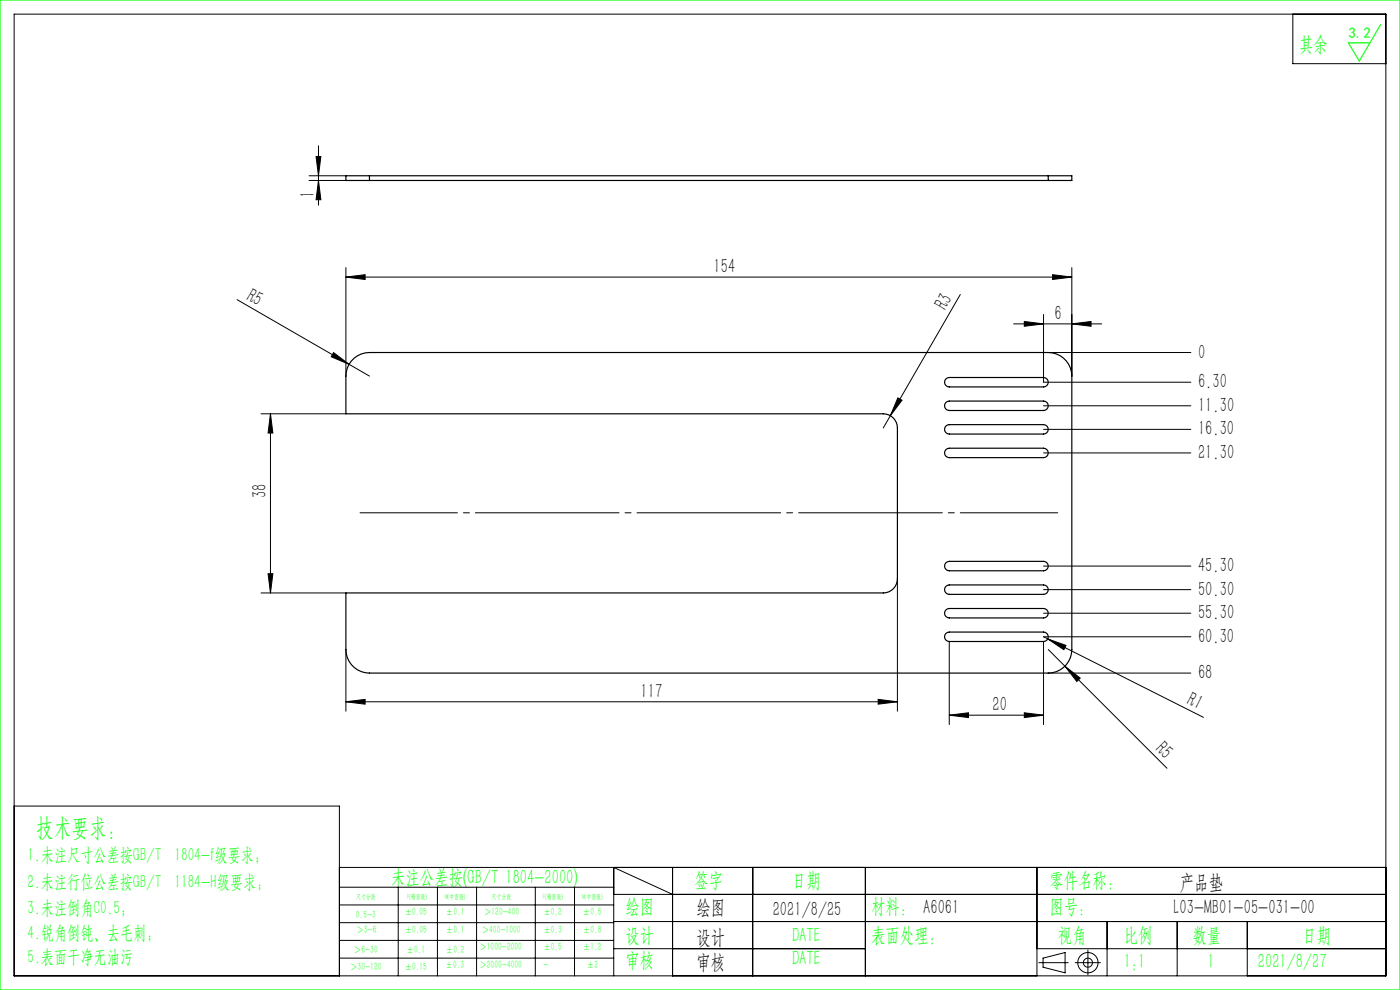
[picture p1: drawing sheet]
<svg xmlns="http://www.w3.org/2000/svg" width="297mm" height="210mm" viewBox="0 0 297 210" stroke-linecap="round" stroke-linejoin="round" font-family="sans-serif">
<g fill="none" stroke="#000" stroke-width=".21">
<path d="M3 3h291v204h-291zM274.3 3v10.5h19.7M65.6 38.3h7.8M65.6 37.3h7.8M67.1 33.2h1l-.5 4.1zM67.6 30.9v12.6M67.6 38.3l.5 4.1h-1zM73.4 58.8l4.1-.5v1zM73.4 56.8v23M73.4 58.8h154M223.3 58.3l4.1 .5-4.1 .5zM227.4 56.8v23"/>
<path d="M50.3 63.6l28.1 16.2M70.8 74.8l3.2 2.5-3.7-1.6zM203.7 62.5l-16.3 28.3M215 68.7h18.7M217.3 68.2l4.1 .5-4.1 .5zM221.4 66.7v14.4h31.2M222.4 74.8h30.2M227.4 68.7l4.1-.5v1zM55.4 87.8h18M57.4 87.8l.5 4.1h-1zM57.4 87.8v38M190.5 84.4l.9 .5-2.5 3.3z"/>
<path d="M221.4 86.1h31.2M221.4 91.1h31.2M221.4 96.1h31.2M55.4 125.8h18M56.9 121.7h1l-.5 4.1zM73.4 137.8v13.1M190.4 122.8v28.1M201.4 136.1v17.6M221.4 120.1h31.2M221.4 125.1h31.2M221.4 130.1h31.2M221.4 136.1v17.6"/>
<path d="M222.3 135.5l3.8 1.4-.4 .9zM222.4 137.8l25.2 25.2M252.6 135.1h-31.2l33.9 17.1M73.4 148.9l4.1-.5v1zM73.4 148.9h117M186.3 148.4l4.1 .5-4.1 .5zM201.4 151.7l4.1-.5v1zM201.4 151.7h20M217.3 151.2l4.1 .5-4.1 .5zM222.4 142.8h30.2M225.9 141.3l3.3 2.5-.8 .8zM3 171h69v36"/>
<path d="M72 184h222M72 188.2h58.2M72 192h58.2M72 195.7h58.2M72 199.5h58.2M84.5 188.2v18.8M92.8 188.2v18.8M101.1 188.2v18.8M113.6 188.2v18.8M121.9 188.2v18.8M130.2 189.7h163.8M130.2 195.5h163.8"/>
<path d="M142.7 189.7l-12.5-5.7v23M142.7 184v23M159.7 184v23M183.6 184v23M220 184v23M234.9 195.5v11.5M249.7 195.5v11.5M264.6 195.5v11.5M72 203.2h58.2M130.2 201.2h53.4M220 201.2h74M220.4 204.2h6.2"/>
<path d="M221.3 203.2l4.7-1.1v4.3l-4.7-1.2zM228.1 204.2h5.3M230.8 201.5v5.3"/>
<circle cx="230.8" cy="204.2" r="2.15"/>
<circle cx="230.8" cy="204.2" r=".96"/>
</g>
<path d="M224.4 108.8h-148" fill="none" stroke="#000" stroke-width=".21" stroke-dasharray="30.5 1.3 1.3 1.3" stroke-dashoffset="9.8"/>
<path d="M0 0h297v210h-297zM292.9 5.2l-4.5 7.7-2.4-3.8h4.6" fill="none" stroke="#0f0" stroke-width=".25"/>
<g fill="#000">
<path d="M70.8 74.8l3.2 2.5-3.7-1.6zM190.5 84.4l.9 .5-2.5 3.3zM222.3 135.5l3.8 1.4-.4 .9zM225.9 141.3l3.3 2.5-.8 .8z"/>
<path d="M67.6 38.3l.5 4.1h-1zM67.1 33.2h1l-.5 4.1z"/>
<path d="M73.4 58.8l4.1-.5v1zM223.3 58.3l4.1 .5-4.1 .5zM217.3 68.2l4.1 .5-4.1 .5zM227.4 68.7l4.1-.5v1z"/>
<path d="M57.4 87.8l.5 4.1h-1zM56.9 121.7h1l-.5 4.1z"/>
<path d="M73.4 148.9l4.1-.5v1zM186.3 148.4l4.1 .5-4.1 .5z"/>
<path d="M217.3 151.2l4.1 .5-4.1 .5zM201.4 151.7l4.1-.5v1z"/>
</g>
<g fill="none" stroke="#000" stroke-width=".25">
<path d="M78.4 37.3h-5v1h5M78.4 37.3v1M78.4 38.3h144M78.4 37.3h144M222.4 37.3h5v1h-5M222.4 37.3v1M74.5 76.6a5 5 0 0 1 3.9-1.8h144a5 5 0 0 1 5 5v58a5 5 0 0 1-5 5h-144a5 5 0 0 1-5-5v-12h114a3 3 0 0 0 3-3v-32a3 3 0 0 0-3-3h-114v-8a5 5 0 0 1 1.1-3.2zM200.7 90.4l.7-.3h20a1 1 0 0 1 1 1 1 1 0 0 1-1 1h-20a1 1 0 0 1-.9-.6 1 1 0 0 1 .2-1.1zM200.7 95.4l.7-.3h20a1 1 0 0 1 1 1 1 1 0 0 1-1 1h-20a1 1 0 0 1-.9-.6 1 1 0 0 1 .2-1.1zM200.7 80.4l.7-.3h20a1 1 0 0 1 1 1 1 1 0 0 1-1 1h-20a1 1 0 0 1-.9-.6 1 1 0 0 1 .2-1.1zM200.7 85.4l.7-.3h20a1 1 0 0 1 1 1 1 1 0 0 1-1 1h-20a1 1 0 0 1-.9-.6 1 1 0 0 1 .2-1.1zM200.7 119.4l.7-.3h20a1 1 0 0 1 1 1 1 1 0 0 1-1 1h-20a1 1 0 0 1-.9-.6 1 1 0 0 1 .2-1.1z"/>
<path d="M200.7 134.4l.7-.3h20a1 1 0 0 1 1 1 1 1 0 0 1-1 1h-20a1 1 0 0 1-.9-.6 1 1 0 0 1 .2-1.1zM200.7 129.4l.7-.3h20a1 1 0 0 1 1 1 1 1 0 0 1-1 1h-20a1 1 0 0 1-.9-.6 1 1 0 0 1 .2-1.1zM200.7 124.4l.7-.3h20a1 1 0 0 1 1 1 1 1 0 0 1-1 1h-20a1 1 0 0 1-.9-.6 1 1 0 0 1 .2-1.1z"/>
</g>
<text font-size="5.4" fill="#0f0" x="7.7" y="177.2">技术要求：</text>
<g font-size="4.4" fill="#0f0">
<text x="275.6" y="10.8">其余</text>
<text x="83" y="187.5">未注公差按(GB/T 1804-2000)</text>
<text x="147.3" y="188">签字</text>
<text x="168" y="188">日期</text>
<text x="222.6" y="188">零件名称：</text>
<text x="132.7" y="193.6">绘图</text>
<text x="184.8" y="193.6">材料： A6061</text>
<text x="222.6" y="193.6">图号：</text>
<text x="132.7" y="199.8">设计</text>
<text x="168" y="199.8">DATE</text>
<text x="184.8" y="199.8">表面处理：</text>
<text x="224.4" y="199.8">视角</text>
<text x="238.4" y="199.8">比例</text>
<text x="253" y="199.8">数量</text>
<text x="276.3" y="199.8">日期</text>
<text x="132.7" y="205.1">审核</text>
<text x="168" y="204.6">DATE</text>
<text x="238.4" y="205.3">1:1</text>
<text x="256.2" y="205.3">1</text>
<text x="266.9" y="205.3">2021/8/27</text>
</g>
<g font-size="4.4">
<text x="66.7" y="42" transform="rotate(-90 66.7 42)">1</text>
<text x="151.4" y="57.9">154</text>
<text x="52.1" y="63.6" transform="rotate(30 52.1 63.6)">R5</text>
<text x="200.7" y="66" transform="rotate(-60 200.7 66)">R3</text>
<text x="223.7" y="67.8">6</text>
<text x="254.2" y="76.1">0</text>
<text x="254.2" y="82.4">6.30</text>
<text x="254.2" y="87.4">11.30</text>
<text x="254.2" y="92.4">16.30</text>
<text x="254.2" y="97.4">21.30</text>
<text x="56.5" y="105.7" transform="rotate(-90 56.5 105.7)">38</text>
<text x="254.2" y="121.4">45.30</text>
<text x="254.2" y="126.4">50.30</text>
<text x="254.2" y="131.4">55.30</text>
<text x="254.2" y="136.4">60.30</text>
<text x="135.9" y="148">117</text>
<text x="251.6" y="149.3" transform="rotate(27 251.6 149.3)">R1</text>
<text x="254.2" y="144.1">68</text>
<text x="210.6" y="150.8">20</text>
<text x="244.9" y="159.1" transform="rotate(45 244.9 159.1)">R5</text>
<text x="250.3" y="188.6">产品垫</text>
<text x="147.8" y="194">绘图</text>
<text x="163.9" y="194.3">2021/8/25</text>
<text x="249" y="194">L03-MB01-05-031-00</text>
<text x="147.8" y="200.2">设计</text>
<text x="147.8" y="205.5">审核</text>
</g>
<g font-size="4" fill="#0f0">
<text x="5.9" y="182.6">1.未注尺寸公差按GB/T 1804-f级要求；</text>
<text x="5.9" y="188.4">2.未注行位公差按GB/T 1184-H级要求；</text>
<text x="5.9" y="193.9">3.未注倒角C0.5；</text>
<text x="5.9" y="199.2">4.锐角倒钝、去毛刺；</text>
<text x="5.9" y="204.2">5.表面干净无油污</text>
</g>
<text font-size="3.2" fill="#0f0" x="286.1" y="8">3.2</text>
<g font-size="2.3" fill="#0f0">
<text x="75.5" y="194.7">0.5-3</text>
<text x="75.6" y="198">＞3-6</text>
<text x="85.9" y="194.2">±0.05</text>
<text x="85.9" y="198">±0.05</text>
<text x="94.6" y="194.2">±0.1</text>
<text x="94.6" y="198">±0.1</text>
<text x="102.2" y="198">＞400-1000</text>
<text x="102.7" y="194.2">＞120-400</text>
<text x="115.3" y="194.2">±0.2</text>
<text x="115.3" y="198">±0.3</text>
<text x="123.7" y="194.2">±0.5</text>
<text x="123.7" y="198">±0.8</text>
<text x="75.1" y="202.2">＞6-30</text>
<text x="86.3" y="202.2">±0.1</text>
<text x="94.6" y="202.2">±0.2</text>
<text x="101.7" y="201.6">＞1000-2000</text>
<text x="115.3" y="201.6">±0.5</text>
<text x="123.7" y="201.6">±1.2</text>
<text x="74.3" y="205.8">＞30-120</text>
<text x="85.9" y="205.8">±0.15</text>
<text x="94.5" y="205.4">±0.3</text>
<text x="101.7" y="205.4">＞2000-4000</text>
<text x="115.3" y="205.4">-</text>
<text x="124.5" y="205.4">±2</text>
</g>
<g font-size="1.5" fill="#0f0">
<text x="75.5" y="190.6">尺寸分段</text>
<text x="86.4" y="190.6">F(精密级)</text>
<text x="94.4" y="190.6">M(中密级)</text>
<text x="104.3" y="190.6">尺寸分段</text>
<text x="115.2" y="190.6">F(精密级)</text>
<text x="123.5" y="190.6">M(中密级)</text>
</g>
</svg>
